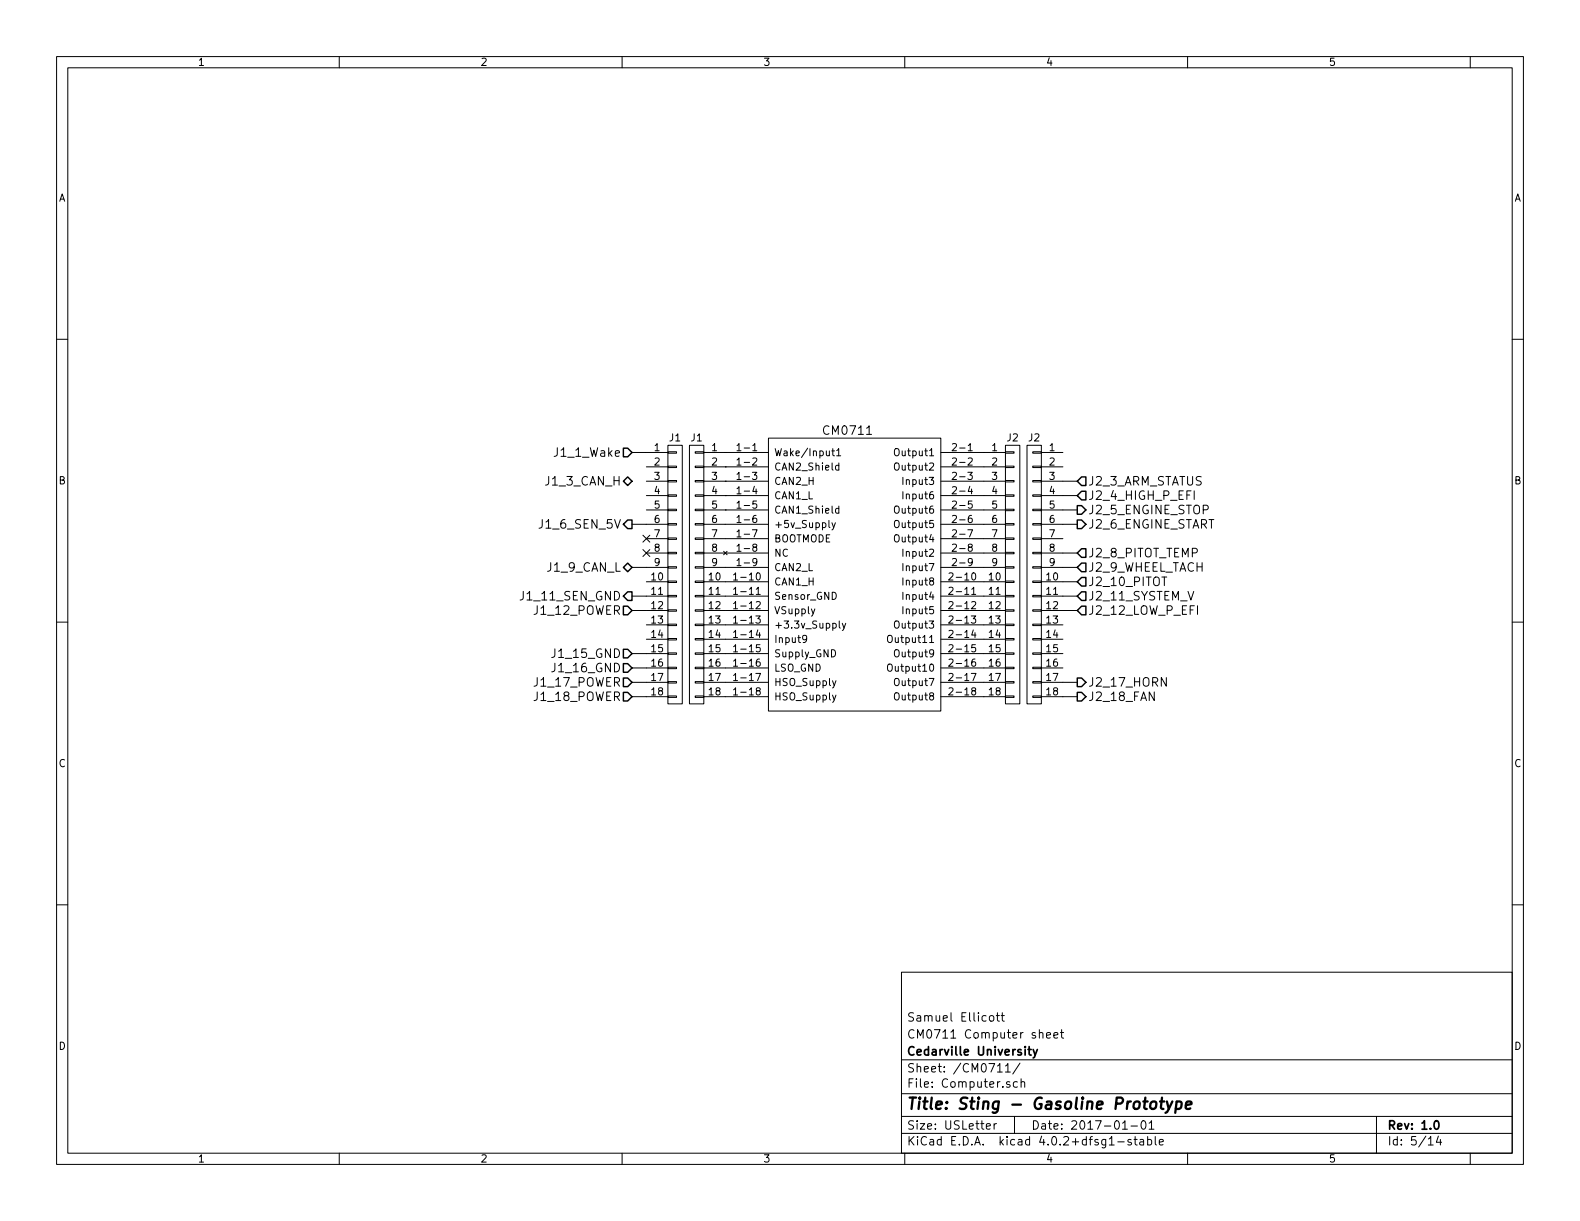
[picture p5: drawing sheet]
EESchema Schematic File Version 2
LIBS:power
LIBS:device
LIBS:transistors
LIBS:conn
LIBS:linear
LIBS:regul
LIBS:74xx
LIBS:cmos4000
LIBS:adc-dac
LIBS:memory
LIBS:xilinx
LIBS:microcontrollers
LIBS:dsp
LIBS:microchip
LIBS:analog_switches
LIBS:motorola
LIBS:texas
LIBS:intel
LIBS:audio
LIBS:interface
LIBS:digital-audio
LIBS:philips
LIBS:display
LIBS:cypress
LIBS:siliconi
LIBS:opto
LIBS:atmel
LIBS:contrib
LIBS:valves
LIBS:Supermileage
LIBS:Wiring Diagram v2-cache
EELAYER 25 0
EELAYER END
$Descr USLetter 11000 8500
encoding utf-8
Sheet 5 14
Title "Sting - Gasoline Prototype"
Date "2017-01-01"
Rev "1.0"
Comp "Cedarville University"
Comment1 "CM0711 Computer sheet"
Comment2 "Samuel Ellicott"
Comment3 ""
Comment4 ""
$EndDescr
$Comp
L CONN_01X18 J2
U 1 1
P 7200 4000
F 0 "J2" H 7200 4950 50  0000 C CNN
F 1 "CONN_01X18" V 7300 4000 50  0001 C CNN
F 2 "" H 7200 4000 50  0000 C CNN
F 3 "" H 7200 4000 50  0000 C CNN
	1    7200 4000
	-1   0    0    -1  
$EndComp
$Comp
L CONN_01X18 J1
U 1 1
P 4850 4000
F 0 "J1" H 4850 4950 50  0000 C CNN
F 1 "CONN_01X18" V 4950 4000 50  0001 C CNN
F 2 "" H 4850 4000 50  0000 C CNN
F 3 "" H 4850 4000 50  0000 C CNN
	1    4850 4000
	-1   0    0    -1  
$EndComp
$Comp
L CONN_01X18 J1
U 1 1
P 4700 4000
F 0 "J1" H 4700 4950 50  0000 C CNN
F 1 "CONN_01X18" V 4800 4000 50  0001 C CNN
F 2 "" H 4700 4000 50  0000 C CNN
F 3 "" H 4700 4000 50  0000 C CNN
	1    4700 4000
	1    0    0    -1  
$EndComp
$Comp
L CONN_01X18 J2
U 1 1
P 7050 4000
F 0 "J2" H 7050 4950 50  0000 C CNN
F 1 "CONN_01X18" V 7150 4000 50  0001 C CNN
F 2 "" H 7050 4000 50  0000 C CNN
F 3 "" H 7050 4000 50  0000 C CNN
	1    7050 4000
	1    0    0    -1  
$EndComp
Text HLabel 4400 4850 0    60   Input ~ 0
J1_18_POWER
Text HLabel 4400 4750 0    60   Input ~ 0
J1_17_POWER
Text HLabel 4400 4250 0    60   Input ~ 0
J1_12_POWER
Text HLabel 7500 3950 2    60   Input ~ 0
J2_9_WHEEL_TACH
Text HLabel 4400 3150 0    60   Input ~ 0
J1_1_Wake
Text HLabel 7500 4850 2    60   Output ~ 0
J2_18_FAN
Text HLabel 4400 4550 0    60   Input ~ 0
J1_15_GND
Text HLabel 4400 4650 0    60   Input ~ 0
J1_16_GND
Text HLabel 7500 4750 2    60   Output ~ 0
J2_17_HORN
Text HLabel 7500 3850 2    60   Input ~ 0
J2_8_PITOT_TEMP
Text HLabel 7500 4050 2    60   Input ~ 0
J2_10_PITOT
Text HLabel 7500 4150 2    60   Input ~ 0
J2_11_SYSTEM_V
Text HLabel 7500 3350 2    60   Input ~ 0
J2_3_ARM_STATUS
Text HLabel 7500 3450 2    60   Input ~ 0
J2_4_HIGH_P_EFI
Text HLabel 7500 4250 2    60   Input ~ 0
J2_12_LOW_P_EFI
Text HLabel 7500 3650 2    60   Output ~ 0
J2_6_ENGINE_START
Text HLabel 7500 3550 2    60   Output ~ 0
J2_5_ENGINE_STOP
Text HLabel 4400 3650 0    60   Output ~ 0
J1_6_SEN_5V
Text HLabel 4400 4150 0    60   Output ~ 0
J1_11_SEN_GND
$Comp
L CM0711 U?
U 1 1
P 5950 4000
F 0 "U?" H 5950 2950 60  0001 C CNN
F 1 "CM0711" H 5900 5000 60  0000 C CNN
F 2 "" H 5900 2250 60  0000 C CNN
F 3 "" H 5900 2250 60  0000 C CNN
	1    5950 4000
	1    0    0    -1  
$EndComp
Wire Wire Line
	5050 3150 5050 3150
Wire Wire Line
	5050 3250 5050 3250
Wire Wire Line
	5050 3350 5050 3350
Wire Wire Line
	5050 3450 5050 3450
Wire Wire Line
	5050 3550 5050 3550
Wire Wire Line
	7500 4750 7400 4750
Wire Wire Line
	7500 3950 7400 3950
Wire Wire Line
	7500 3650 7400 3650
Wire Wire Line
	7500 3550 7400 3550
Wire Wire Line
	4500 4250 4400 4250
Wire Wire Line
	4500 4550 4400 4550
Wire Wire Line
	4500 4650 4400 4650
Wire Wire Line
	4500 4750 4400 4750
Wire Wire Line
	4500 4850 4400 4850
Wire Wire Line
	4400 3150 4500 3150
Wire Wire Line
	4400 3650 4500 3650
Wire Wire Line
	4400 4150 4500 4150
NoConn ~ 4500 3850
NoConn ~ 4500 3750
Wire Wire Line
	7500 3350 7400 3350
Wire Wire Line
	7500 4150 7400 4150
Wire Wire Line
	7500 3850 7400 3850
Wire Wire Line
	7500 4050 7400 4050
Wire Wire Line
	7400 4250 7500 4250
Wire Wire Line
	7500 3450 7400 3450
Wire Wire Line
	7400 4850 7500 4850
Text HLabel 4400 3350 0    60   BiDi ~ 0
J1_3_CAN_H
Text HLabel 4400 3950 0    60   BiDi ~ 0
J1_9_CAN_L
Wire Wire Line
	4500 3950 4400 3950
$EndSCHEMATC
